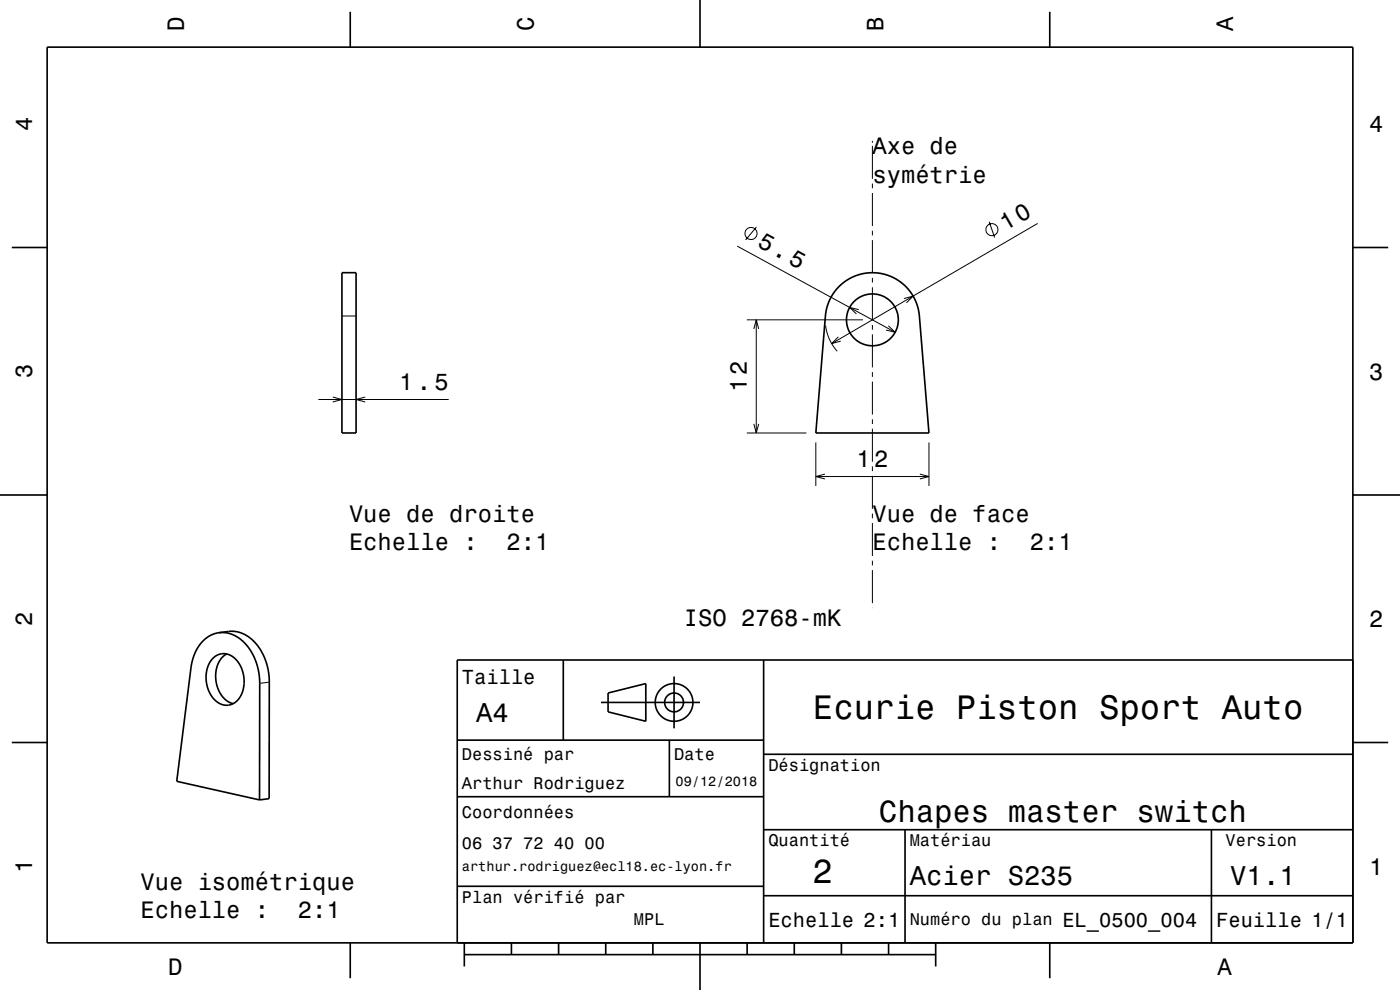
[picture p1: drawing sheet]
<svg xmlns="http://www.w3.org/2000/svg" width="297mm" height="210mm" viewBox="0 0 297 210" stroke-linecap="round" stroke-linejoin="round" font-family="sans-serif">
<g fill="none" stroke="#000" stroke-width=".21">
<path d="M185.1 29.9v.4M185.1 30.9v7M185.1 38.9v1M156.4 52.2l33.5 18.3M160.5 48.2l-2.3 2.7M185.1 40.9v7M185.1 48.9v1M185.1 50.9v7M185.1 58.9v1M209.8 47l1.2 3.4M220.1 47.4l-43.7 25.5M72.5 67h3"/>
<path d="M158.4 67.8h24.7M159.9 69.8l.5-2 .6 2M160.4 67.8v24M175.1 69a10 10 0 0 0 2.5 5.5M177.8 71.5l-1.4 1.4 2-.5M182.2 65.7l-2-.5 1.5 1.4M185.1 60.9v7M185.1 68.9v1M185.1 70.9v7M185.1 78.9v1M188.5 69.1l1.4 1.4-1.9-.5M191.8 63.3l1.9-.5-1.4 1.4"/>
<path d="M67.5 84.7h27.7M70.6 84.2l1.9 .5-1.9 .6M77.5 84.2l-2 .5 2 .6M158.4 91.8h12.7M159.9 89.9l.5 1.9 .6-1.9M173.1 93.8v9.3M185.1 80.9v7M185.1 88.9v1M185.1 90.9v7M185.1 98.9v1M197.1 93.8v9.3M173.1 101.1h24"/>
<path d="M175 100.6l-1.9 .5 1.9 .5M185.1 100.9v7M185.1 108.9v1M185.1 110.9v7M185.1 118.9v1M195.1 100.6l2 .5-2 .5M185.1 120.9v7M185.1 128.9v.1M57.1 144.7l-2 .3"/>
<circle cx="159.3" cy="49.5" r="1.28"/>
<circle cx="210.4" cy="48.7" r="1.28"/>
</g>
<g fill="none" stroke="#000" stroke-width=".35">
<path d="M10 10h277v190h-277zM74.3 2.5v7.5M148.5 0v10M222.7 2.5v7.5M2.5 52.5h7.5M72.5 57.8h3v34h-3zM287 52.5h7.5M178 60.8a10 10 0 0 1 10.5-2.3 10 10 0 0 1 6.5 8.5l2.1 24.8h-24l2-24.8a10 10 0 0 1 2.9-6.2zM0 105h10M287 105h10M45.2 139.6a3.4 3.4 0 0 1 5.4 1 6.6 6.6 0 0 1-.6 8.3 3.5 3.5 0 0 1-5.2-1.4 6.7 6.7 0 0 1 .4-7.9zM46.5 134.2l2-.3a7.6 7.6 0 0 1 7.4 5l.9 2.6 .3 2.7v25.2l-2 .3"/>
<path d="M46.5 134.2a7.5 7.5 0 0 1 7.2 4.8l1 2.5 .4 3v25.2M46.5 134.2a7.5 7.5 0 0 0-5.8 6.5l-3.2 25 17.6 4M48.1 138.7a5.9 5.9 0 0 0-1.9 7.2 5 5 0 0 0 3.3 3.4M119.5 140v17M162 140v60M287 140h-190v60M2.5 157.5h7.5M97 157h65M127.5 149h21M129 147l8-2v8l-8-2zM142 157v12M143 143.5v11"/>
<path d="M287 157.5h7.5M97 169h65M162 176h125M162 160h125M192 176v24M257 176v24M97 188h65M162 190h125M74.3 200v7.5M98.5 202.5h100M98.5 200v5M108.5 200v2.5"/>
<path d="M118.5 200v2.5M128.5 200v2.5M138.5 200v2.5M148.5 200v10M158.5 200v2.5M168.5 200v2.5M178.5 200v2.5M188.5 200v2.5M198.5 200v5M222.7 200v7.5"/>
<circle cx="185.1" cy="67.8" r="5.5"/>
<circle cx="143" cy="149" r="2"/>
<circle cx="143" cy="149" r="4"/>
</g>
<g font-size="7.2">
<text x="172.5" y="152.6">Ecurie Piston Sport Auto</text>
<text x="172.3" y="187.3">2</text>
</g>
<text font-size="6.5" x="186.5" y="174.5">Chapes master switch</text>
<g font-size="5.8">
<text x="101" y="153.1">A4</text>
<text x="193" y="187.6">Acier S235</text>
<text x="261" y="187.6">V1.1</text>
</g>
<text font-size="5.1" x="160.5" y="52.2" transform="rotate(29 160.5 52.2)">5.5</text>
<g font-size="5">
<text x="39" y="6.5" transform="rotate(-90 39 6.5)">D</text>
<text x="113.2" y="6.5" transform="rotate(-90 113.2 6.5)">C</text>
<text x="187.4" y="6.5" transform="rotate(-90 187.4 6.5)">B</text>
<text x="261.6" y="6.5" transform="rotate(-90 261.6 6.5)">A</text>
<text x="6.8" y="27.8" transform="rotate(-90 6.8 27.8)">4</text>
<text x="290.5" y="28.1">4</text>
<text x="185.1" y="32.7">Axe de</text>
<text x="185.1" y="38.7">symétrie</text>
<text x="213.3" y="49.1" transform="rotate(-30 213.3 49.1)">10</text>
<text x="6.8" y="80.3" transform="rotate(-90 6.8 80.3)">3</text>
<text x="84.7" y="82.7">1.5</text>
<text x="158.4" y="83.2" transform="rotate(-90 158.4 83.2)">12</text>
<text x="290.5" y="80.6">3</text>
<text x="181.7" y="99.1">12</text>
<text x="74" y="110.7">Vue de droite</text>
<text x="185.1" y="110.7">Vue de face</text>
<text x="74" y="116.8">Echelle :</text>
<text x="107.4" y="116.8">2:1</text>
<text x="185.1" y="116.8">Echelle :</text>
<text x="218.5" y="116.8">2:1</text>
<text x="6.8" y="132.8" transform="rotate(-90 6.8 132.8)">2</text>
<text x="145.1" y="132.7">ISO 2768-mK</text>
<text x="290.5" y="133.1">2</text>
<text x="6.8" y="185.3" transform="rotate(-90 6.8 185.3)">1</text>
<text x="290.5" y="185.6">1</text>
<text x="29.8" y="188.7">Vue isométrique</text>
<text x="29.8" y="194.8">Echelle :</text>
<text x="63.2" y="194.8">2:1</text>
<text x="35.7" y="206.8">D</text>
<text x="258.3" y="206.8">A</text>
</g>
<g font-size="4.3">
<text x="98" y="145.2">Taille</text>
<text x="163" y="196.6">Echelle 2:1</text>
<text x="225.4" y="196.6">EL_0500_004</text>
<text x="258" y="196.6">Feuille 1/1</text>
</g>
<g font-size="3.6">
<text x="98" y="161.3">Dessiné par</text>
<text x="143" y="161.3">Date</text>
<text x="98" y="167.5">Arthur Rodriguez</text>
<text x="163" y="163.5">Désignation</text>
<text x="98" y="173.5">Coordonnées</text>
<text x="163" y="179.5">Quantité</text>
<text x="193" y="179.5">Matériau</text>
<text x="260" y="179.5">Version</text>
<text x="98" y="180.2">06 37 72 40 00</text>
<text x="98" y="191.5">Plan vérifié par</text>
<text x="134.5" y="196.3">MPL</text>
<text x="193" y="196.3">Numéro du plan</text>
</g>
<g font-size="2.9">
<text x="143.3" y="166.8">09/12/2018</text>
<text x="98" y="184.8">arthur.rodriguez@ecl18.ec-lyon.fr</text>
</g>
</svg>
